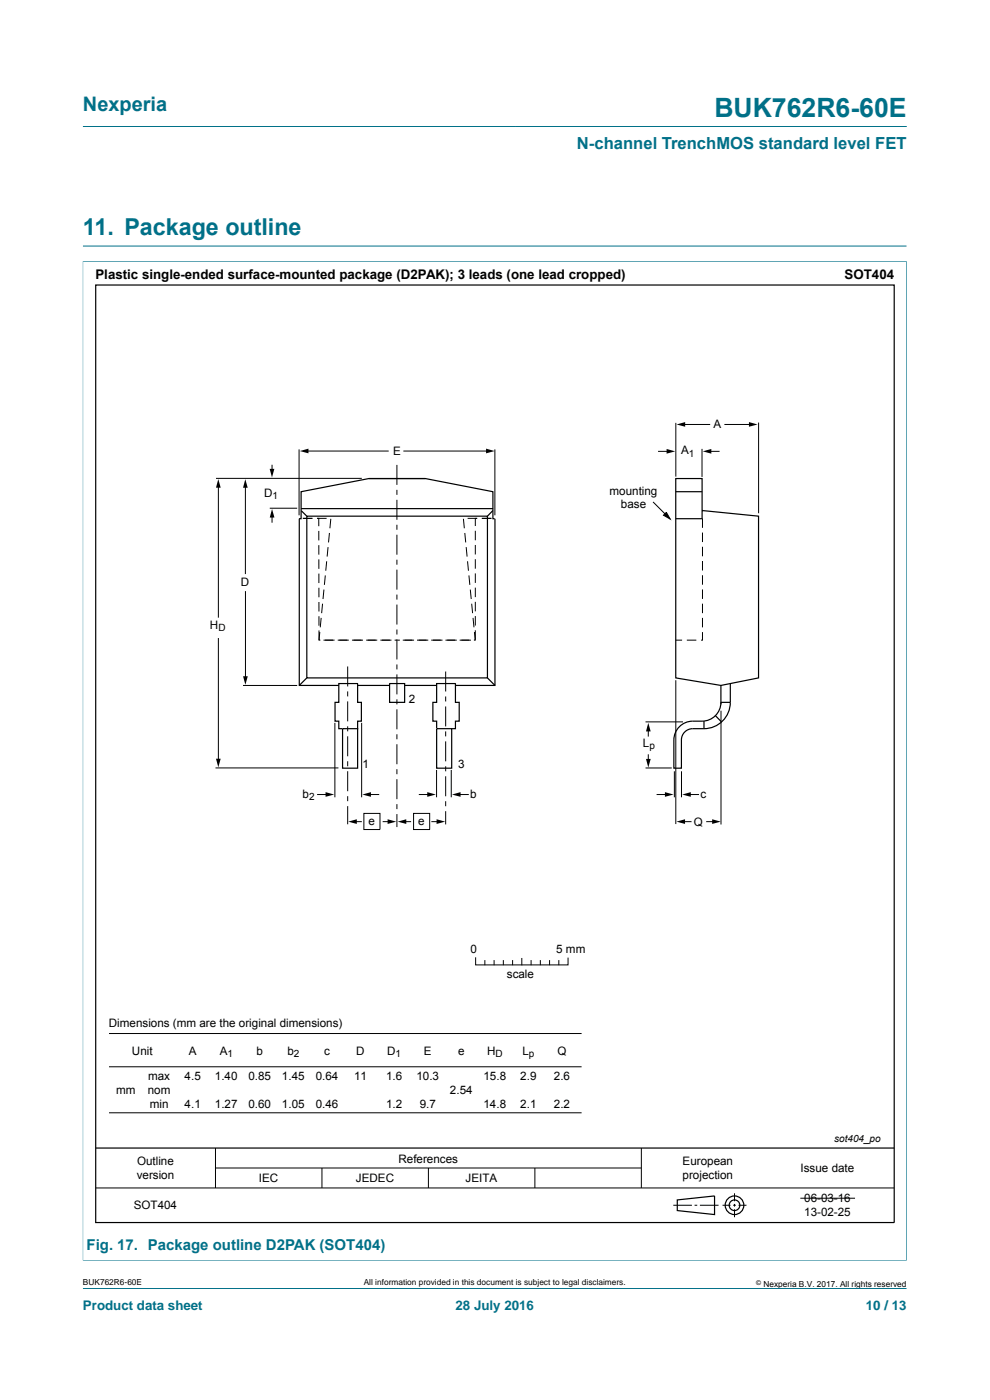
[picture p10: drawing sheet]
<svg xmlns="http://www.w3.org/2000/svg" width="210mm" height="297mm" viewBox="0 0 210 297" stroke-linecap="round" stroke-linejoin="round" font-family="sans-serif">
<path d="M17.6 26.8h174.7M17.5 55.5h174.9M17.6 52.2h174.7M17.6 55.4v212M192.3 55.4v212M17.5 267.4h174.9M17.6 273.3h174.7" fill="none" stroke="#007088" stroke-width=".21"/>
<g fill="none" stroke="#000" stroke-width=".21">
<path d="M77.2 172.6h3.4v3.4h-3.4zM87.7 172.6h3.4v3.4h-3.4zM23.1 219.3h100.3M100.9 203.2v1.5h19.6v-1.4M102.8 203.8v.9M104.8 203.8v.9M106.8 203.8v.9M108.7 203.8v.9M110.7 203.3v1.4M112.7 203.8v.9M114.6 203.8v.9M116.6 203.8v.9"/>
<path d="M118.5 203.8v.9M23.1 226.3h100.3M23.1 236.1h100.3M20.3 252h169.4M45.7 243.6v8.4M45.7 247.8h90.3M68.3 247.8v4.2M90.9 247.8v4.2M113.5 247.8v4.2M136 243.6v8.4M142.8 255.7h4M147.3 255.7h.6"/>
<path d="M148.5 255.7h3.9M153.3 255.7h1.7M155.5 255.7h.6M155.8 253.1v1.7M155.8 255.4v.6M155.8 256.5v1.7M156.7 255.7h1.6M169.8 254.2h11.6"/>
</g>
<g fill="none" stroke="#000" stroke-width=".25">
<path d="M20.3 60.5h169.4v198.9h-169.4zM63.4 110h.5v-5.7l14.4-2.8h11.9l14.4 2.8v5.7h.3M63.5 110v35.4h41.5v-35.4M63.9 107.9h40.7M63.9 108.3l1.2 1.2M65.1 109.5h38.3v34.3h-38.3zM78.3 101.5h11.9M104.6 108.3l-1.2 1.2M65.1 143.8l-1.6 1.6M103.4 143.8l1.6 1.6M20.3 243.6h169.4M143.7 254.6l7.9-.9v4l-7.9-.9z"/>
<circle cx="155.8" cy="255.7" r="1.13"/>
<circle cx="155.8" cy="255.7" r="1.98"/>
</g>
<path d="M82.6 145h3.2v4h-3.2z" fill="#fefefe"/>
<path d="M82.6 145h3.2v4h-3.2z" fill="none" stroke="#000" stroke-width=".25"/>
<path d="M71.9 145h4v4h.8v4h-.8v1.6h-4v-1.6h-.8v-4h.8z" fill="#fefefe"/>
<path d="M71.9 145h4v4h.8v4h-.8v1.6h-4v-1.6h-.8v-4h.8z" fill="none" stroke="#000" stroke-width=".25"/>
<path d="M72.7 154.6h3.2v8.4h-3.2z" fill="#fefefe"/>
<path d="M72.7 154.6h3.2v8.4h-3.2z" fill="none" stroke="#000" stroke-width=".25"/>
<path d="M92.6 145h4v4h.8v4h-.8v1.6h-4v-1.6h-.8v-4h.8z" fill="#fefefe"/>
<path d="M92.6 145h4v4h.8v4h-.8v1.6h-4v-1.6h-.8v-4h.8z" fill="none" stroke="#000" stroke-width=".25"/>
<path d="M92.6 154.6h3.2v8.4h-3.2z" fill="#fefefe"/>
<path d="M143.3 104.3h5.6M148.9 108.3l12 1.2v34.3l-8 1.6-9.6-1.6v-42.3h5.6v8.5h-5.6M92.6 154.6h3.2v8.4h-3.2zM149.3 153v1.6M151.7 151.8l1.3 1.3M152.9 145.4v4M154.9 149a5.6 5.6 0 0 1-5.6 5.6M154.9 145v4M154.9 149h-2a4 4 0 0 1-4 4 5.5 5.5 0 0 0-4.8 1.2 4 4 0 0 0-1.2 2.8v6h1.6v-6a2.39 2.39 0 0 1 2.4-2.4h2.4" fill="none" stroke="#000" stroke-width=".25"/>
<g fill="none" stroke="#000" stroke-width=".21">
<path d="M57.7 98.6v1.8M63.4 95.3v14M64.4 95.7h18M84.2 98.6v4.3M85.6 95.7h18.2M105 95.3v14M139.6 95.8h2.5M143.4 89.7v11.4M144.3 90h6.3M148.9 95.2v6M149.8 95.8h2.8M153.7 90h5.9"/>
<path d="M160.9 89.6v19.3M45.8 101.5h30.9M46.3 102.6v28.4M52.1 102.6v19.2M57.2 107.8h5.8M57.7 108.7v2.2M64.2 110h2.1M67.6 112.6v2M67.6 115.6v2.1M67.6 118.7v2M69.3 110h-2h.3v1.6M69.3 119.1l-.2 2"/>
<path d="M69.6 116.1l-.2 2M69.9 113.1l-.2 2M70.2 110.1l-.2 2M84.2 103.9v1.1M84.2 106v4.3M84.2 111.3v1.1M84.2 113.4v4.3M84.2 118.7v1.1M98.3 110.1l.2 2M98.6 113.1l.2 2M98.9 116.1l.2 2M99.2 119.1l.2 2"/>
<path d="M99.2 110h2h-.4v1.6M100.8 112.6v2M100.8 115.6v2M100.8 118.6v2M102.2 110h2M138.5 106.5l3.1 3M140.7 109.3l.6-.6 .9 1.4zM149 110v2M149 113v2M149 116v2M149 119v2M46.3 135.4v26.4"/>
<path d="M52.1 125.4v18.9M67.6 121.7v2M67.6 124.7l.1 2M67.7 127.7v2M67.7 130.7v2M67.7 133.7v2.1M67.8 134.1l-.1 1.7h.3M68.1 131.1l-.2 2M68.4 128.1l-.2 2M68.6 135.8h2.4M68.7 125.1l-.2 2M69 122.1l-.2 2"/>
<path d="M71.6 135.8h2.4M74.7 135.8h2.3M77.7 135.8h2.3M80.7 135.8h2.3M83.7 135.8h.5M84.2 120.8v4.3M84.2 126.1v1.1M84.2 128.3v4.2M84.2 133.5v1.1M84.2 135.7v4.2M84.3 135.8h.5M85.4 135.8h2.4"/>
<path d="M88.5 135.8h2.3M91.5 135.8h2.4M94.5 135.8h2.4M97.5 135.8h2.4M99.5 122.1l.2 2M99.8 125.1l.2 2M100.1 128.1l.1 2M100.3 131.1l.2 2M100.6 134.1l.2 1.7h-.3M100.8 121.6v2.1M100.8 124.7v2M100.8 127.7v2"/>
<path d="M100.8 130.7v2M100.8 133.7v2M143.3 135.8h1.4M145.7 135.8h2M149 134.1v1.7h-.3M149 122v2M149 125v2.1M149 128.1v2M149 131.1v2M51.5 145.4h11.5M71 153.3v15.8M73.8 141.4v4.2"/>
<path d="M73.8 146.7v1M73.8 148.8v4.2M73.8 154.1v1M73.8 156.2v4.2M76.7 153.3v15.8M84.2 141v1M84.2 143.1v4.2M84.2 148.4v1M84.2 150.5v4.2M84.2 155.8v1M84.2 157.9v4.2M94.5 142.5v4.2"/>
<path d="M94.5 147.8v1M94.5 149.9v4.2M94.5 155.2v1M94.5 157.3v4.2M136.9 153.1h8M137.5 154.1v2.2M143.4 144.3v30.5M152.9 150.8v24.1M45.7 162.9h26.1M67.3 168.6h2.5M73.8 161.5v1.1M73.8 163.6v4.2"/>
<path d="M73.8 168.9v1.1M73.8 171v3.9M74.6 174.3h2.1M77.6 168.6h2.8M81.2 174.3h1.8M84.2 163.2v1M84.2 165.3v4.2M84.2 170.6v1M84.2 172.7v2.8M85.1 174.3h2.1M88.8 168.6h2.6M91.5 174.3h1.8"/>
<path d="M92.6 163.3v5.8M94.5 162.6v1M94.5 164.7v4.2M94.5 170v1M94.5 172.1v2.8M95.7 163.3v5.8M96.6 168.6h2.8M136.9 162.9h5.6M137.5 160v1.7M139.3 168.6h2.5M143 163.6v5.5M144.3 174.3h2.4"/>
<path d="M144.6 163.6v5.5M145.5 168.6h2.8M149.8 174.3h2"/>
</g>
<g fill="#000">
<path d="M57.2 99.5h1l-.5 1.8zM63.6 95.7l1.8-.5v1zM103.1 95.2l1.8 .5-1.8 .5zM141.4 95.2l1.8 .6-1.8 .4zM143.5 90l1.8-.5v1zM149.1 95.8l1.8-.6v1zM158.9 89.5l1.8 .5-1.8 .5zM46.3 101.6l.5 1.9h-1zM52 101.7l.5 1.8h-.9zM57.7 108l.5 1.8h-1zM140.7 109.3l.6-.6 .9 1.4zM51.6 143.5h1l-.6 1.8z"/>
<path d="M137.5 153.3l.5 1.9h-1zM45.8 161h1l-.5 1.8zM69.1 168l1.8 .6-1.8 .4zM73.9 174.3l1.8-.5v1zM76.9 168.6l1.8-.6v1zM82.2 173.8l1.8 .5-1.8 .5zM84.4 174.3l1.8-.5v1zM90.6 168l1.9 .6-1.9 .4zM92.6 173.8l1.8 .5-1.8 .5zM95.9 168.6l1.8-.6v1zM137 161h1l-.5 1.8zM141 168l1.9 .6-1.9 .4z"/>
<path d="M143.5 174.3l1.8-.5v1zM144.7 168.6l1.8-.6v1zM151.1 173.8l1.8 .5-1.8 .5z"/>
</g>
<text font-size="5.6" fill="#007088" x="151.5" y="24.8">BUK762R6-60E</text>
<text font-size="4.9" fill="#007088" x="17.6" y="49.8">11. Package outline</text>
<text font-size="4.2" fill="#007088" x="17.6" y="23.6">Nexperia</text>
<text font-size="3.5" fill="#007088" x="122.4" y="31.7">N-channel TrenchMOS standard level FET</text>
<text font-size="3.2" fill="#007088" x="18.4" y="265.2">Fig. 17. Package outline D2PAK (SOT404)</text>
<g font-size="2.8">
<text x="20.2" y="59.2">Plastic single-ended surface-mounted package (D2PAK); 3 leads (one lead cropped)</text>
<text x="179.2" y="59.2">SOT404</text>
</g>
<g font-size="2.8" fill="#007088">
<text x="17.6" y="277.9">Product data sheet</text>
<text x="96.6" y="277.9">28 July 2016</text>
<text x="183.7" y="277.9">10 / 13</text>
</g>
<g font-size="2.5">
<text x="151.3" y="90.7">A</text>
<text x="83.4" y="96.5">E</text>
<text x="144.5" y="96.4">A</text>
<text x="56" y="105.4">D</text>
<text x="129.3" y="104.9">mounting</text>
<text x="131.7" y="107.8">base</text>
<text x="51.1" y="124.4">D</text>
<text x="44.5" y="133.4">H</text>
<text x="86.7" y="149.1">2</text>
<text x="136.4" y="158.5">L</text>
<text x="76.9" y="162.9">1</text>
<text x="97.2" y="162.9">3</text>
<text x="64.2" y="169.3">b</text>
<text x="99.8" y="169.3">b</text>
<text x="148.6" y="169.2">c</text>
<text x="78.2" y="175">e</text>
<text x="88.7" y="175">e</text>
<text x="147.1" y="175.3">Q</text>
<text x="99.8" y="202.1">0</text>
<text x="118" y="202.1">5 mm</text>
<text x="107.5" y="207.5">scale</text>
<text x="23.1" y="217.8">Dimensions (mm are the original dimensions)</text>
<text x="28" y="223.7">Unit</text>
<text x="40.1" y="223.7">A</text>
<text x="46.6" y="223.7">A</text>
<text x="54.4" y="223.7">b</text>
<text x="61" y="223.7">b</text>
<text x="68.8" y="223.7">c</text>
<text x="75.6" y="223.7">D</text>
<text x="82.1" y="223.7">D</text>
<text x="89.9" y="223.7">E</text>
<text x="97.2" y="223.7">e</text>
<text x="103.3" y="223.7">H</text>
<text x="110.8" y="223.7">L</text>
<text x="118.2" y="223.7">Q</text>
<text x="24.6" y="232">mm</text>
<text x="31.4" y="232">nom</text>
<text x="31.4" y="229.1">max</text>
<text x="39.2" y="229.1">4.5</text>
<text x="45.6" y="229.1">1.40</text>
<text x="52.7" y="229.1">0.85</text>
<text x="59.8" y="229.1">1.45</text>
<text x="67" y="229.1">0.64</text>
<text x="75.1" y="229.1">11</text>
<text x="81.9" y="229.1">1.6</text>
<text x="88.3" y="229.1">10.3</text>
<text x="95.4" y="232">2.54</text>
<text x="102.6" y="229.1">15.8</text>
<text x="110.4" y="229.1">2.9</text>
<text x="117.5" y="229.1">2.6</text>
<text x="31.8" y="235">min</text>
<text x="39.2" y="235">4.1</text>
<text x="45.6" y="235">1.27</text>
<text x="52.7" y="235">0.60</text>
<text x="59.8" y="235">1.05</text>
<text x="67" y="235">0.46</text>
<text x="81.9" y="235">1.2</text>
<text x="89" y="235">9.7</text>
<text x="102.6" y="235">14.8</text>
<text x="110.4" y="235">2.1</text>
<text x="117.5" y="235">2.2</text>
<text x="29" y="250.1">version</text>
<text x="29.1" y="247.2">Outline</text>
<text x="54.9" y="250.8">IEC</text>
<text x="75.5" y="250.8">JEDEC</text>
<text x="84.5" y="246.7">References</text>
<text x="98.7" y="250.8">JEITA</text>
<text x="144.8" y="247.2">European</text>
<text x="144.8" y="250.1">projection</text>
<text x="169.8" y="248.6">Issue date</text>
<text x="28.4" y="256.5">SOT404</text>
<text x="170.6" y="255">06-03-16</text>
<text x="170.6" y="257.9">13-02-25</text>
</g>
<g font-size="2.1">
<text x="146.1" y="96.9">1</text>
<text x="57.8" y="105.9">1</text>
<text x="46.3" y="133.9">D</text>
<text x="137.7" y="159">p</text>
<text x="65.6" y="169.8">2</text>
<text x="48.3" y="224.2">1</text>
<text x="62.4" y="224.2">2</text>
<text x="83.9" y="224.2">1</text>
<text x="105.1" y="224.2">D</text>
<text x="112.2" y="224.2">p</text>
<text x="176.9" y="242.3">sot404_po</text>
</g>
<g font-size="1.8">
<text x="17.6" y="272.7">BUK762R6-60E</text>
<text x="77.2" y="272.7">All information provided in this document is subject to legal disclaimers.</text>
<text x="161.9" y="273">Nexperia B.V. 2017. All rights reserved</text>
</g>
<text font-size="1.4" x="160.4" y="272.6">©</text>
</svg>
